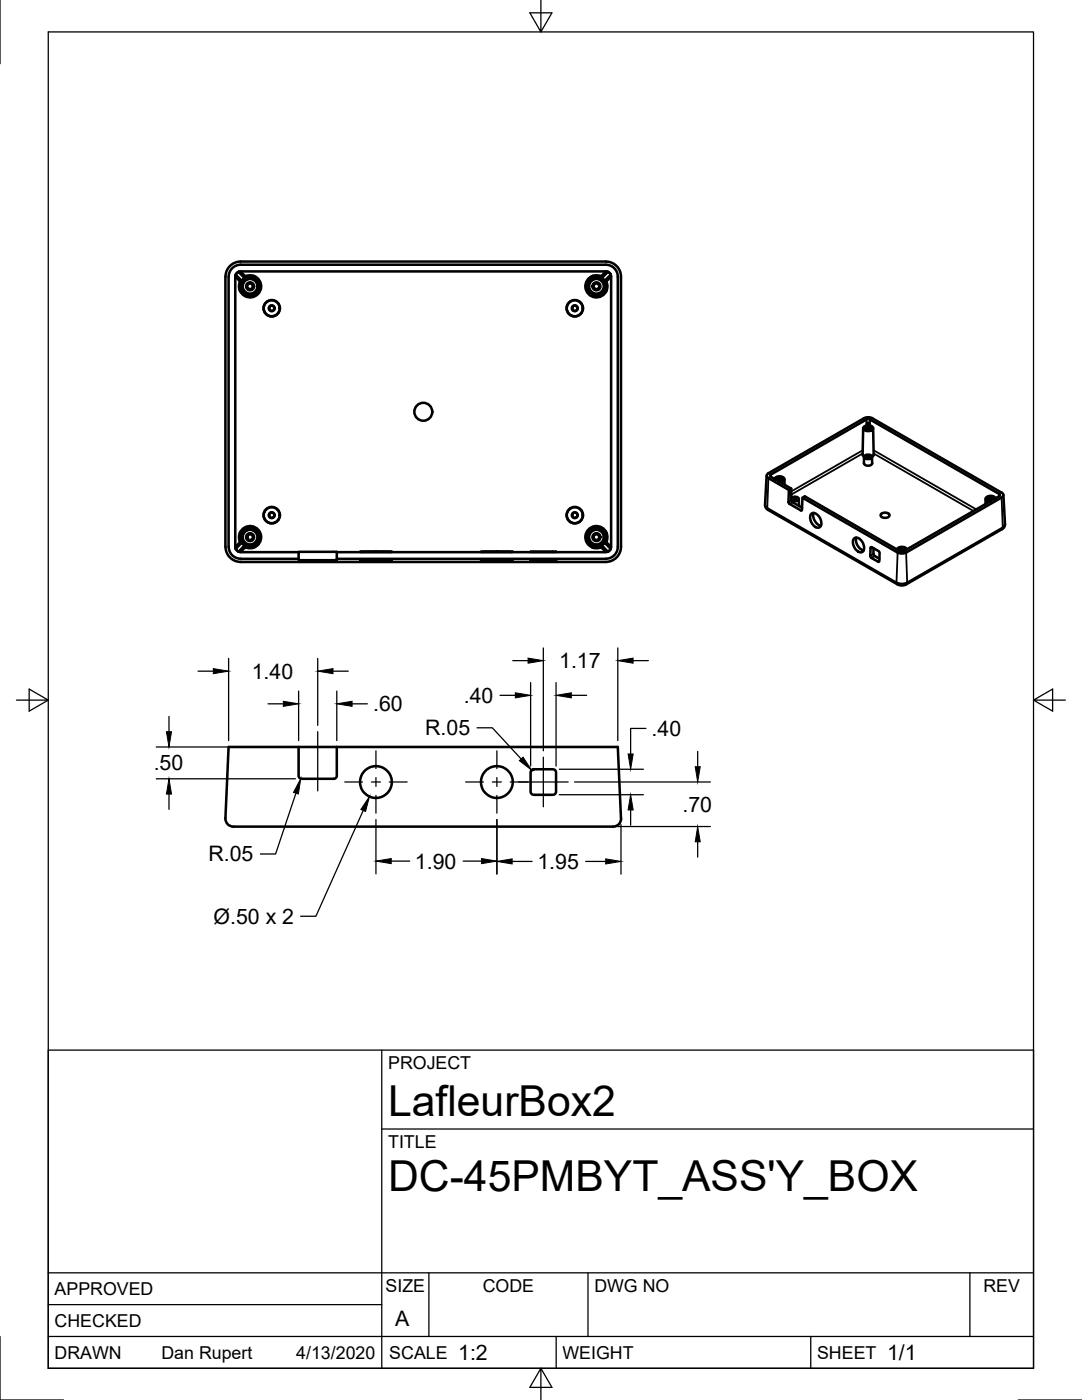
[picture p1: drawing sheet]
<svg xmlns="http://www.w3.org/2000/svg" width="216mm" height="279mm" viewBox="0 0 216 279" stroke-linecap="round" stroke-linejoin="round" font-family="sans-serif">
<!-- layer: Visible -->
<g fill="none" stroke="#000" stroke-width=".51">
<path d="M45.6 55.2v53.9M46.9 55.2v53.9M47 54.8l1.2 1.2a.41 .41 0 0 1-.6-.2l-.5-.5zM47.6 54.3h.2a1.34 1.34 0 0 1 1.1 1l-.1 .2zM47.6 54.2l-.6 .6M47.9 56.2a2.21 2.21 0 0 0 0 1.8M48 52.8h72.9a2.38 2.38 0 0 1 2.4 2.4v53.9a2.38 2.38 0 0 1-2.4 2.4M48 54.2h72.9a1.05 1.05 0 0 1 1 1v53.9a1.05 1.05 0 0 1-1 1.1h-53.7M48 52.2h72.9a3 3 0 0 1 3 3v53.9a3 3 0 0 1-3 3l-72.9 .1M48 52.2a3 3 0 0 0-3 3v53.9a3 3 0 0 0 3 3M48 52.8a2.38 2.38 0 0 0-2.4 2.4M48 54.2a1.05 1.05 0 0 0-1 1"/>
<path d="M48.8 55.5l-.5 .5M50.7 55.1l-1-.2-.8 .2M50.7 55.1a2.21 2.21 0 0 1 .8 3.6 2.21 2.21 0 0 1-3.6-.7M119.7 55.1l-.4-.1a2.21 2.21 0 0 0-2.5 1.7 2.21 2.21 0 0 0 1.6 2.6 2.21 2.21 0 0 0 2.7-1.3M119.8 55.1h.2M120.1 55.5l.6 .5M120.2 54.9l.6-.6h.5l-1.2 1.2-.2-.3zM121 56.2l.1 .1M121 56.3a2.2 2.2 0 0 1 0 1.7M121.3 54.2l.6 .6M121.9 54.8v.2a1.3 1.3 0 0 1-1.1 1.1l-.2-.1zM153 94.9l-.3 6 .3 .7 26.1 15 .7 .2 1-.2 19.4-11.1 .3-.7-.3-6"/>
<path d="M153.8 94.7l19.1-11h.5l26.1 15-.1 .3-19.3 11.1-.5-.1-19-10.9-.5 .2-.1 2.5-.2 .1-2.4-1.5v-2.6l.5-.3v2.3l.1 .3 2 1.2M153.8 95.1l4.1 2.4M153.8 94.7l-.1 .1 .1 .3M154.5 95.6h.1M154.6 95.6a1.17 1.17 0 0 1 1.9 0 .77 .77 0 0 1-.8 .6M154.8 95.7a.79 .79 0 0 1 .7-.5 .79 .79 0 0 1 .8 .5 .75 .75 0 0 1-.9 .3M155 95.4l-.2 .3a.9 .9 0 0 1 1.5 0 .74 .74 0 0 1-.8 .4M155.2 95.6l.4-.2 .3 .3-.5 .2zM155.3 95.8l.1-.2h.1h.2l.1 .2M156 95.4l.3 .3M156.5 95.7v1M157.4 97.8l-4.1-2.4-.2-.2v-.5l19.3-11.2 1-.2 .7 .2 25.8 14.8"/>
<path d="M157.9 99.4a.98 .98 0 0 1 1.5 .2 .97 .97 0 0 1-1.5 .2M158.4 99.5l.5 .1-.5 .1zM159.4 99.6v1.4M160.1 99.3l19 11M172.2 85.4l-.1 5.3 .3 .4M172.3 85.2a1.21 1.21 0 0 1 1.9 .3 1.12 1.12 0 0 1-1.9 0zM172.4 91.2v1.3M172.4 92.5a.93 .93 0 0 0 1.6 0M172.5 91l.7-.3a.57 .57 0 0 1 .8 .6l-.8 .3a.57 .57 0 0 1-.7-.6zM172.5 85.3l.7-.3a.57 .57 0 0 1 .8 .6l-.8 .3a.57 .57 0 0 1-.7-.6zM172.5 85.4a.83 .83 0 0 1 1.4 .2 .83 .83 0 0 1-1.4-.2zM172.7 85.2l-.3 .3"/>
<path d="M172.7 85.2h.1M172.9 85.4l.4-.2 .3 .3-.5 .2zM173 85.6v-.2h.2h.2l.1 .2M173 91.1l.5 .1-.5 .1zM173 84.4v.5M173.4 84.4h-.4M173.4 84.4v.5M173.7 85.2l.3 .3M174.2 85.4l.1 5.3-.3 .5v1.3M196.7 99.5l-.1 1.1M197.1 99.2l-.2 .4M197.3 99.5l.5-.2 .2 .3-.4 .1z"/>
<path d="M197.4 99.7l.1-.2h.2h.2v.2M198.2 99.2l.3 .4a.91 .91 0 0 0-1.6-.1 .72 .72 0 0 0 .8 .5M198.4 99.6a.81 .81 0 0 0-.7-.5 .81 .81 0 0 0-.8 .4 .73 .73 0 0 0 .9 .4M198.6 99.4a1.18 1.18 0 0 0-1.9 .1 .76 .76 0 0 0 .8 .6M198.6 99.4h.1M199.9 99.3l-19.1 11M199.9 98.3l.3 .5-.3 .5M45.6 109.1a2.38 2.38 0 0 0 2.4 2.4M47 109.1a1.05 1.05 0 0 0 1 1.1M47 109.5l.6 .6M47.9 108.2v-.1a2.21 2.21 0 0 1 1.1-2.9 2.21 2.21 0 0 1 3 1.2 2.21 2.21 0 0 1-1.3 2.9M48 111.5h11.6"/>
<path d="M48 110.2h11.6M48.2 108.3a.41 .41 0 0 0-.6 .2l-.5 .5-.1 .5M48.2 108.3l-1.2 1.2M48.3 108.3l.5 .6M48.9 109.2l.8 .2 1-.1M49 109.2l-.2-.3-1.2 1.2M49 109.2l-.9 .9h-.5M59.6 110.2l7.5-.1 .1 1.7h-7.5zM67.2 111.5h53.7M71.8 110.1h6.4zM71.8 111.8l2.5-.1 3.9 .1-1.7 .2zM96 110.1h6.3z"/>
<path d="M96 111.8l2.4-.1 3.9 .1-1.7 .2zM105.9 110.1l5.1 .1zM105.9 111.8l4.5-.1a.32 .32 0 0 1 .6 .2l-4.9 .1-.2-.1zM120 109.2l-.2 .1M120.1 108.9l1.2 1.2h-.2a1.34 1.34 0 0 1-1.1-1zM120.6 108.3a.41 .41 0 0 1 .7 .2l.5 .5 .1 .5M120.6 108.3l1.3 1.2M120.7 108.3l-.6 .6M121 106.4a2.2 2.2 0 0 1 0 1.7M121.1 106.4a2.21 2.21 0 0 0-2.9-1.3 2.21 2.21 0 0 0-1.3 2.9 2.21 2.21 0 0 0 2.8 1.3M121.1 108l-.1 .2M121.9 109.5l-.6 .6"/>
<path d="M161.8 102.6a.96 .96 0 0 1 1.5 .4 1.65 1.65 0 0 1 .2 2.3 1.86 1.86 0 0 1-1.8-2.3zM162.3 102.4a2.18 2.18 0 0 0 1.5 2.5M170.3 107.5a.98 .98 0 0 1 1.6 .4 1.64 1.64 0 0 1 .1 2.3 1.86 1.86 0 0 1-1.8-2.3zM170.9 107.3a2.16 2.16 0 0 0 1.4 2.6M173.7 109.2h.2l1.5 .9v2l-1.7-1zM174.3 109.4l.1 1.4 1.1 .7M175.8 102.7a1.07 1.07 0 0 1 1.7 .2 1.06 1.06 0 0 1-1.8 0zM179.1 110.3l.7 .2 1-.2M179.5 109.4l-.3 .3a.89 .89 0 0 1 1.6 0l-.3-.3M179.6 109.7l.5-.2 .2 .3-.4 .1zM179.7 109.9l.1-.2 .2-.1 .2 .1v.2M180.7 109.8a.77 .77 0 0 0-.7-.5 .77 .77 0 0 0-.7 .5"/>
<path d="M180.9 109.6a1.2 1.2 0 0 0-1.9 0M59.6 149.1v5.7a.61 .61 0 0 0 .6 .6h6.5a.62 .62 0 0 0 .5-.6v-5.7M67.2 149.1h56.1l.6 14.2a1.82 1.82 0 0 1-2.4 1.7h-74.9M67.2 149.1h-21.6l-.6 14.2a1.6 1.6 0 0 0 1.6 1.7M106.1 153.7l.4-.2h3.8a.65 .65 0 0 1 .7 .7v3.8a.64 .64 0 0 1-.7 .6h-3.9a.62 .62 0 0 1-.5-.6v-3.8z"/>
<circle cx="49.9" cy="57.1" r="1.98"/>
<circle cx="49.9" cy="57.1" r="1.6"/>
<circle cx="49.9" cy="57.1" r="1.47"/>
<circle cx="49.9" cy="57.1" r=".56"/>
<circle cx="49.9" cy="57.1" r=".79"/>
<circle cx="119" cy="57.1" r="1.98"/>
<circle cx="119" cy="57.1" r=".79"/>
<circle cx="119" cy="57.1" r=".56"/>
<circle cx="119" cy="57.1" r="1.47"/>
<circle cx="119" cy="57.1" r="1.6"/>
<circle cx="54.2" cy="61.5" r="1.64"/>
<circle cx="54.2" cy="61.5" r="1.6"/>
<circle cx="54.2" cy="61.5" r=".58"/>
<circle cx="54.2" cy="61.5" r=".52"/>
<circle cx="114.7" cy="61.5" r="1.64"/>
<circle cx="114.7" cy="61.5" r="1.6"/>
<circle cx="114.7" cy="61.5" r=".58"/>
<circle cx="114.7" cy="61.5" r=".52"/>
<circle cx="84.5" cy="82.2" r="1.79"/>
<circle cx="49.9" cy="107.2" r="1.98"/>
<circle cx="49.9" cy="107.2" r=".79"/>
<circle cx="49.9" cy="107.2" r=".56"/>
<circle cx="49.9" cy="107.2" r="1.47"/>
<circle cx="49.9" cy="107.2" r="1.6"/>
<circle cx="54.2" cy="102.8" r="1.64"/>
<circle cx="54.2" cy="102.8" r="1.6"/>
<circle cx="54.2" cy="102.8" r=".58"/>
<circle cx="54.2" cy="102.8" r=".52"/>
<circle cx="114.7" cy="102.8" r="1.64"/>
<circle cx="114.7" cy="102.8" r="1.6"/>
<circle cx="114.7" cy="102.8" r=".58"/>
<circle cx="114.7" cy="102.8" r=".52"/>
<circle cx="119" cy="107.2" r="1.98"/>
<circle cx="119" cy="107.2" r="1.6"/>
<circle cx="119" cy="107.2" r="1.47"/>
<circle cx="119" cy="107.2" r=".56"/>
<circle cx="119" cy="107.2" r=".79"/>
<circle cx="75" cy="156.1" r="3.2"/>
<circle cx="99.1" cy="156.1" r="3.2"/>
</g>
<!-- layer: Visible Narrow -->
<g fill="none" stroke="#000" stroke-width=".36">
<path d="M153.3 95.4l-.2 6 25.8 14.8 .2-5.9M153.8 94.7v.5M157.9 99.8l-.6 .4M172.1 89.9l-14.2 8.2M172.1 90.5l-14.2 8.2M172.9 83.7v1.2M173.6 83.7v1.2M174.3 89.9l20.5 11.8M174.3 90.5l19.9 11.5M199.4 98.6v.4M199.9 99.3l.2 5.9M152.7 100.7l.4 .7"/>
<path d="M153.1 101.4l.2 .3M158.1 100.2l-.6 .4M160 101.7l-.2 .2M173.9 109.2l-.2 .1M174.3 110.6l-.6 .3M174.5 111l-.6 .3M175.5 112l-.3 .1M178.9 116.2a2.34 2.34 0 0 0 2.1 0M178.9 116.2l.2 .4M180.8 110.3l.2 5.9M181 116.2l-.1 .4M200.1 105.2l-.2 .4"/>
<path d="M200.1 105.2l-19.1 11M200.5 104.6l-.4 .6"/>
</g>
<!-- layer: Border -->
<path d="M0 0v12.7M9.6 6.4h196.6v266.7h-196.6zM107.9 0v6.4l-2.2-3.8h4.4l-2.2 3.8M3.3 139.7h6.3l-3.8-2.2v4.4l3.8-2.2M206.2 139.7l3.8 2.2v-4.4l-3.8 2.2h6.4M0 266.7v12.7h12.7M107.9 273.1l2.2 3.8h-4.4l2.2-3.8v6.3M203.2 279.4h12.7" fill="none" stroke="#000" stroke-width=".25"/>
<!-- layer: Titleblock -->
<path d="M9.6 209.6h196.6v63.5h-196.6zM76.2 209.6v63.5M76.2 225.3h130M9.6 254h196.6M85.6 254v12.7M117.3 254v12.7M193.5 254v12.7M9.6 266.7h196.6M9.6 260.4h66.6M111 266.7v6.4M161.8 266.7v6.4" fill="none" stroke="#000" stroke-width=".25"/>
<!-- layer: Center Lines -->
<g fill="none" stroke="#000" stroke-width=".25">
<path d="M63.4 146v11.8M68.8 156.1h3.5M74.1 156.1h1.8M75 149.8v3.6M75 155.2v1.8M75 158.8v3.5M77.7 156.1h3.5M92.9 156.1h3.6M98.2 156.1h1.8M99.1 149.8v3.6M99.1 155.2v1.8M99.1 158.8v3.5"/>
<path d="M101.8 156.1h11.6M108.4 151.1v9.9"/>
</g>
<!-- layer: Dimensions -->
<g fill="none" stroke="#000" stroke-width=".25">
<path d="M39.5 133.9h3.1M45.6 131.4v16.4M59.6 137.9v9.9M63.4 131.4v13.4M66.4 133.9h3.1M67.2 137.9v9.9M99.8 138.8h3M102.3 131.8h3.1M105.9 136.2v16.7M108.4 129.3v20.5M111 136.2v16.7M114 138.8h3.1"/>
<path d="M123.3 129.3v18.5M126.3 131.8h3.1M31.2 149.1h27.1M31.2 155.4h27.7M33.7 143v3M33.7 158.5v3M53.5 140.5h3M59.1 158.3l-4.1 12.1h-3.1M70.3 140.5h3M95.2 145.2h3l5.8 6.3M111.6 153.5h16.8M111.6 158.6h16.8"/>
<path d="M114.6 156.1h27.2M128.9 145.4h-3.1v5.1M139.2 150v3M72.5 161.8l-9.5 21.1h-3M75 163.6v10.8M78.1 171.9h3.6M92.4 171.9h3.7M99.1 163.6v10.9M102.2 171.9h4M116.9 171.9h4M122.2 165h19.6M123.9 164.6v9.9"/>
<path d="M125.8 161.6v3.1M139.2 168v3"/>
</g>
<g fill="#000" stroke="#000" stroke-width=".2">
<path d="M42.6 133.4l3 .5-3 .6zM56.5 140l3.1 .5-3.1 .5zM63.4 133.9l3-.5v1.1zM67.2 140.5l3.1-.5v1zM102.8 138.3l3.1 .5-3.1 .5zM105.4 131.3l3 .5-3 .6zM111 138.8l3-.5v1zM123.3 131.8l3-.5v1.1zM33.2 146h1l-.5 3.1zM33.7 155.4l.5 3.1h-1zM60 155.4l-.5 3.1-.9-.4zM103.6 151.8l.8-.7 1.7 2.6z"/>
<path d="M125.3 150.5h1l-.5 3zM138.7 153h1l-.5 3.1zM73.7 159l-.8 2.9-.9-.4zM75 171.9l3.1-.6v1.1zM96.1 171.3l3 .6-3 .5zM99.1 171.9l3.1-.5v1zM120.9 171.4l3 .5-3 .5zM125.8 158.6l.5 3h-1zM139.2 165l.5 3h-1z"/>
</g>
<g font-size="8.5">
<text x="77.4" y="222.8">LafleurBox2</text>
<text x="77.4" y="237.8">DC-45PMBYT_ASS'Y_BOX</text>
</g>
<g font-size="4.3">
<text x="50.2" y="135.4">1.40</text>
<text x="111.6" y="133.4">1.17</text>
<text x="74.4" y="142">.60</text>
<text x="92.5" y="140.3">.40</text>
<text x="84.8" y="146.7">R.05</text>
<text x="130" y="146.9">.40</text>
<text x="30.7" y="153.8">.50</text>
<text x="136.2" y="162">.70</text>
<text x="41.6" y="171.9">R.05</text>
<text x="82.8" y="173.4">1.90</text>
<text x="107.2" y="173.4">1.95</text>
<text x="42.6" y="184.3">Ø.50 x 2</text>
<text x="78.9" y="264.5">A</text>
<text x="91.4" y="271.4">1:2</text>
<text x="177" y="271.4">1/1</text>
</g>
<g font-size="3.5">
<text x="77.4" y="213.4">PROJECT</text>
<text x="77.4" y="229.1">TITLE</text>
<text x="76.9" y="257.8">SIZE</text>
<text x="96.3" y="257.8">CODE</text>
<text x="118.6" y="257.8">DWG NO</text>
<text x="196.2" y="257.8">REV</text>
<text x="10.9" y="258.5">APPROVED</text>
<text x="10.9" y="264.8">CHECKED</text>
<text x="10.9" y="271.2">DRAWN</text>
<text x="32.2" y="271.2">Dan Rupert</text>
<text x="59.1" y="271.2">4/13/2020</text>
<text x="77.7" y="271.2">SCALE</text>
<text x="112.2" y="271.2">WEIGHT</text>
<text x="163" y="271.2">SHEET</text>
</g>
</svg>
